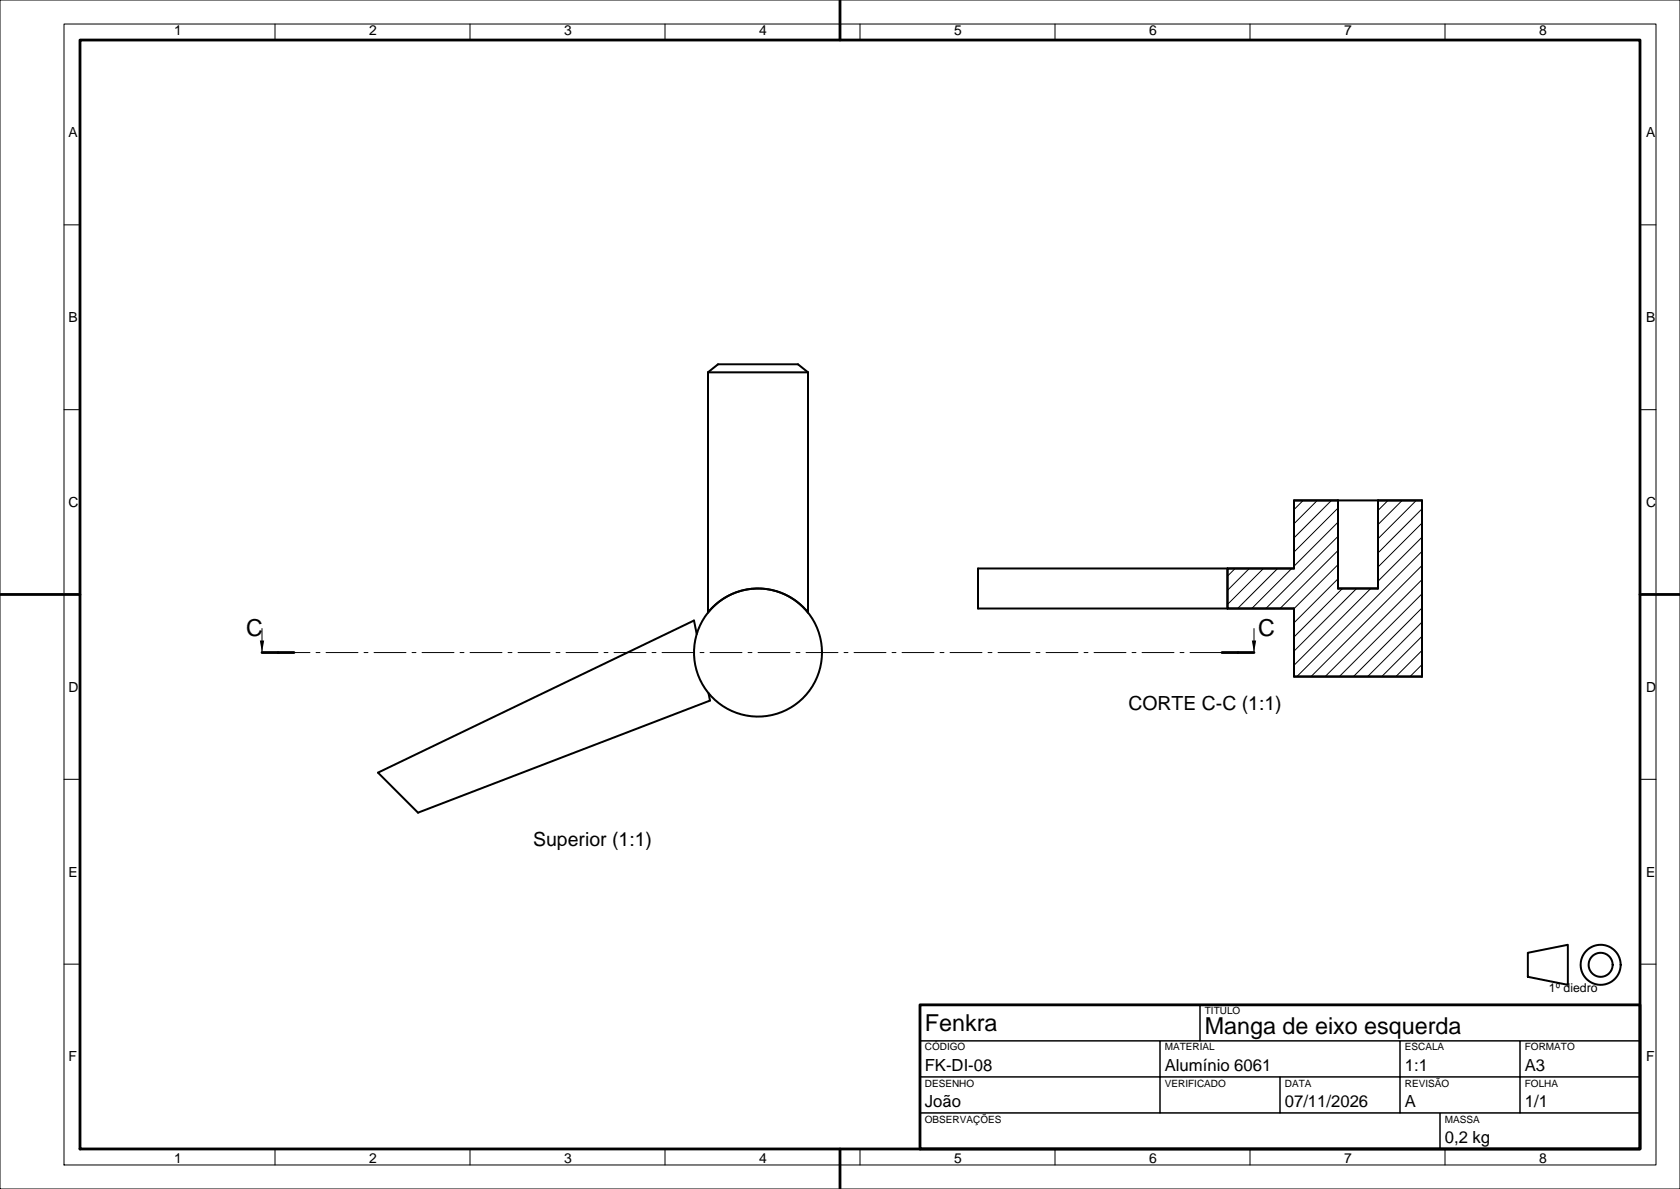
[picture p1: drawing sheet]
<svg xmlns="http://www.w3.org/2000/svg" width="420mm" height="297mm" viewBox="0 0 420 297" stroke-linecap="round" stroke-linejoin="round" font-family="sans-serif">
<g fill="none" stroke="#000" stroke-width=".25">
<path d="M0 0h420v297h-420zM16 6h398v285h-398zM68.8 6v4M117.5 6v4M166.3 6v4M215 6v4M263.8 6v4M312.5 6v4M361.3 6v4M16 56.2h4M410 56.2h4M16 102.3h4"/>
<path d="M410 102.3h4M325.8 125l-2.3 2.3M329.3 125l-5.8 5.8M332.9 125l-9.4 9.4M334.5 137.5l-14.5 14.5M334.5 134l-18 18M334.5 130.4l-11 11M334.5 126.9l-11 11M347 125l-2.5 2.5M350.5 125l-6 6M354.1 125l-9.6 9.6M355.5 137.7l-31.3 31.3"/>
<path d="M355.5 134.2l-11 11M355.5 130.7l-11 11M355.5 127.1l-11 11M16 148.5h4M65.5 157v6M308.8 142l-1.9 1.9M312.3 142l-5.4 5.5M313.5 157v6M315.9 142l-9 9M319.4 142l-10 10M322.9 142l-10 10M334.5 144.6l-11 11"/>
<path d="M334.5 141l-11 11M335.6 147l-12.1 12.1M339.2 147l-15.7 15.7M342.7 147l-19.2 19.2M355.5 158.9l-10.1 10.1M355.5 155.4l-13.6 13.6M355.5 151.9l-17.1 17.1M355.5 148.3l-20.7 20.7M355.5 144.8l-24.2 24.2M355.5 141.3l-27.7 27.7M410 148.5h4M355.5 166l-3 3"/>
<path d="M355.5 162.5l-6.5 6.5M16 194.7h4M410 194.7h4M16 240.8h4M230 251h70v9h-70zM300 251h110v9h-110zM410 240.8h4M230 260h60v9h-60zM230 269h60v9h-60zM230 278h130v9h-130zM290 260h60v9h-60zM290 269h30v9h-30z"/>
<path d="M320 269h30v9h-30zM350 260h30v9h-30zM350 269h30v9h-30zM360 278h50v9h-50zM380 260h30v9h-30zM380 269h30v9h-30zM68.8 287v4M117.5 287v4M166.3 287v4M215 287v4M263.8 287v4M312.5 287v4"/>
<path d="M361.3 287v4"/>
</g>
<path d="M20 10h390v277h-390zM210 0v10M0 148.5h20M410 148.5h10M65.5 163h8M305.5 163h8M230 251h180v36h-180zM210 287v10" fill="none" stroke="#000" stroke-width=".7"/>
<g fill="none" stroke="#000" stroke-width=".5">
<path d="M177 93v60a16 16 0 0 1 25 0v-60M177 93h25M177 93l2.5-2h20l2.5 2M323.5 125h11v22h10v-22h11v44h-32v-17h-16.6v-10h16.6zM334.5 125v22h10v-22M174.2 158.4l-.7-3.4-79 38 10 10 73-28-.4-1.9M244.5 142h79v-17h32v44h-32v-17h-79zM306.9 142v10M382 238l10-2v10l-10-2z"/>
<circle cx="189.5" cy="163" r="16"/>
<circle cx="400.2" cy="241" r="3"/>
<circle cx="400.2" cy="241" r="5"/>
</g>
<path d="M69.5 163h240" fill="none" stroke="#000" stroke-width=".25" stroke-dasharray="8 1.5 1 1.5"/>
<path d="M65 160h1l-.5 3zM313 160h1l-.5 3z" fill="#000"/>
<g font-size="5.8">
<text x="61.6" y="158.8">C</text>
<text x="314.6" y="158.8">C</text>
<text x="231.2" y="257.6">Fenkra</text>
<text x="301.2" y="258.4">Manga de eixo esquerda</text>
</g>
<g font-size="4.9">
<text x="282.1" y="177.3">CORTE C-C (1:1)</text>
<text x="133.3" y="211.3">Superior (1:1)</text>
</g>
<g font-size="4.2">
<text x="231.2" y="267.4">FK-DI-08</text>
<text x="291.2" y="267.4">Alumínio 6061</text>
<text x="351.2" y="267.4">1:1</text>
<text x="381.2" y="267.4">A3</text>
<text x="231.2" y="276.4">João</text>
<text x="321.2" y="276.4">07/11/2026</text>
<text x="351.2" y="276.4">A</text>
<text x="381.2" y="276.4">1/1</text>
<text x="361.2" y="285.4">0,2 kg</text>
</g>
<g font-size="3.5">
<text x="43.5" y="8.8">1</text>
<text x="92.3" y="8.8">2</text>
<text x="141" y="8.8">3</text>
<text x="189.8" y="8.8">4</text>
<text x="238.5" y="8.8">5</text>
<text x="287.3" y="8.8">6</text>
<text x="336" y="8.8">7</text>
<text x="384.8" y="8.8">8</text>
<text x="17.1" y="34.3">A</text>
<text x="411.5" y="34.3">A</text>
<text x="17.1" y="80.5">B</text>
<text x="411.5" y="80.5">B</text>
<text x="17.1" y="126.6">C</text>
<text x="411.5" y="126.6">C</text>
<text x="17.1" y="172.8">D</text>
<text x="411.5" y="172.8">D</text>
<text x="17.1" y="219">E</text>
<text x="411.5" y="219">E</text>
<text x="17.1" y="265.1">F</text>
<text x="411.5" y="265.1">F</text>
<text x="43.5" y="290.6">1</text>
<text x="92.3" y="290.6">2</text>
<text x="141" y="290.6">3</text>
<text x="189.8" y="290.6">4</text>
<text x="238.5" y="290.6">5</text>
<text x="287.3" y="290.6">6</text>
<text x="336" y="290.6">7</text>
<text x="384.8" y="290.6">8</text>
</g>
<text font-size="3.1" x="387.2" y="247.8">1º diedro</text>
<g font-size="2.5">
<text x="301.2" y="253.4">TÍTULO</text>
<text x="231.2" y="262.4">CÓDIGO</text>
<text x="291.2" y="262.4">MATERIAL</text>
<text x="351.2" y="262.4">ESCALA</text>
<text x="381.2" y="262.4">FORMATO</text>
<text x="231.2" y="271.4">DESENHO</text>
<text x="291.2" y="271.4">VERIFICADO</text>
<text x="321.2" y="271.4">DATA</text>
<text x="351.2" y="271.4">REVISÃO</text>
<text x="381.2" y="271.4">FOLHA</text>
<text x="231.2" y="280.4">OBSERVAÇÕES</text>
<text x="361.2" y="280.4">MASSA</text>
</g>
</svg>
